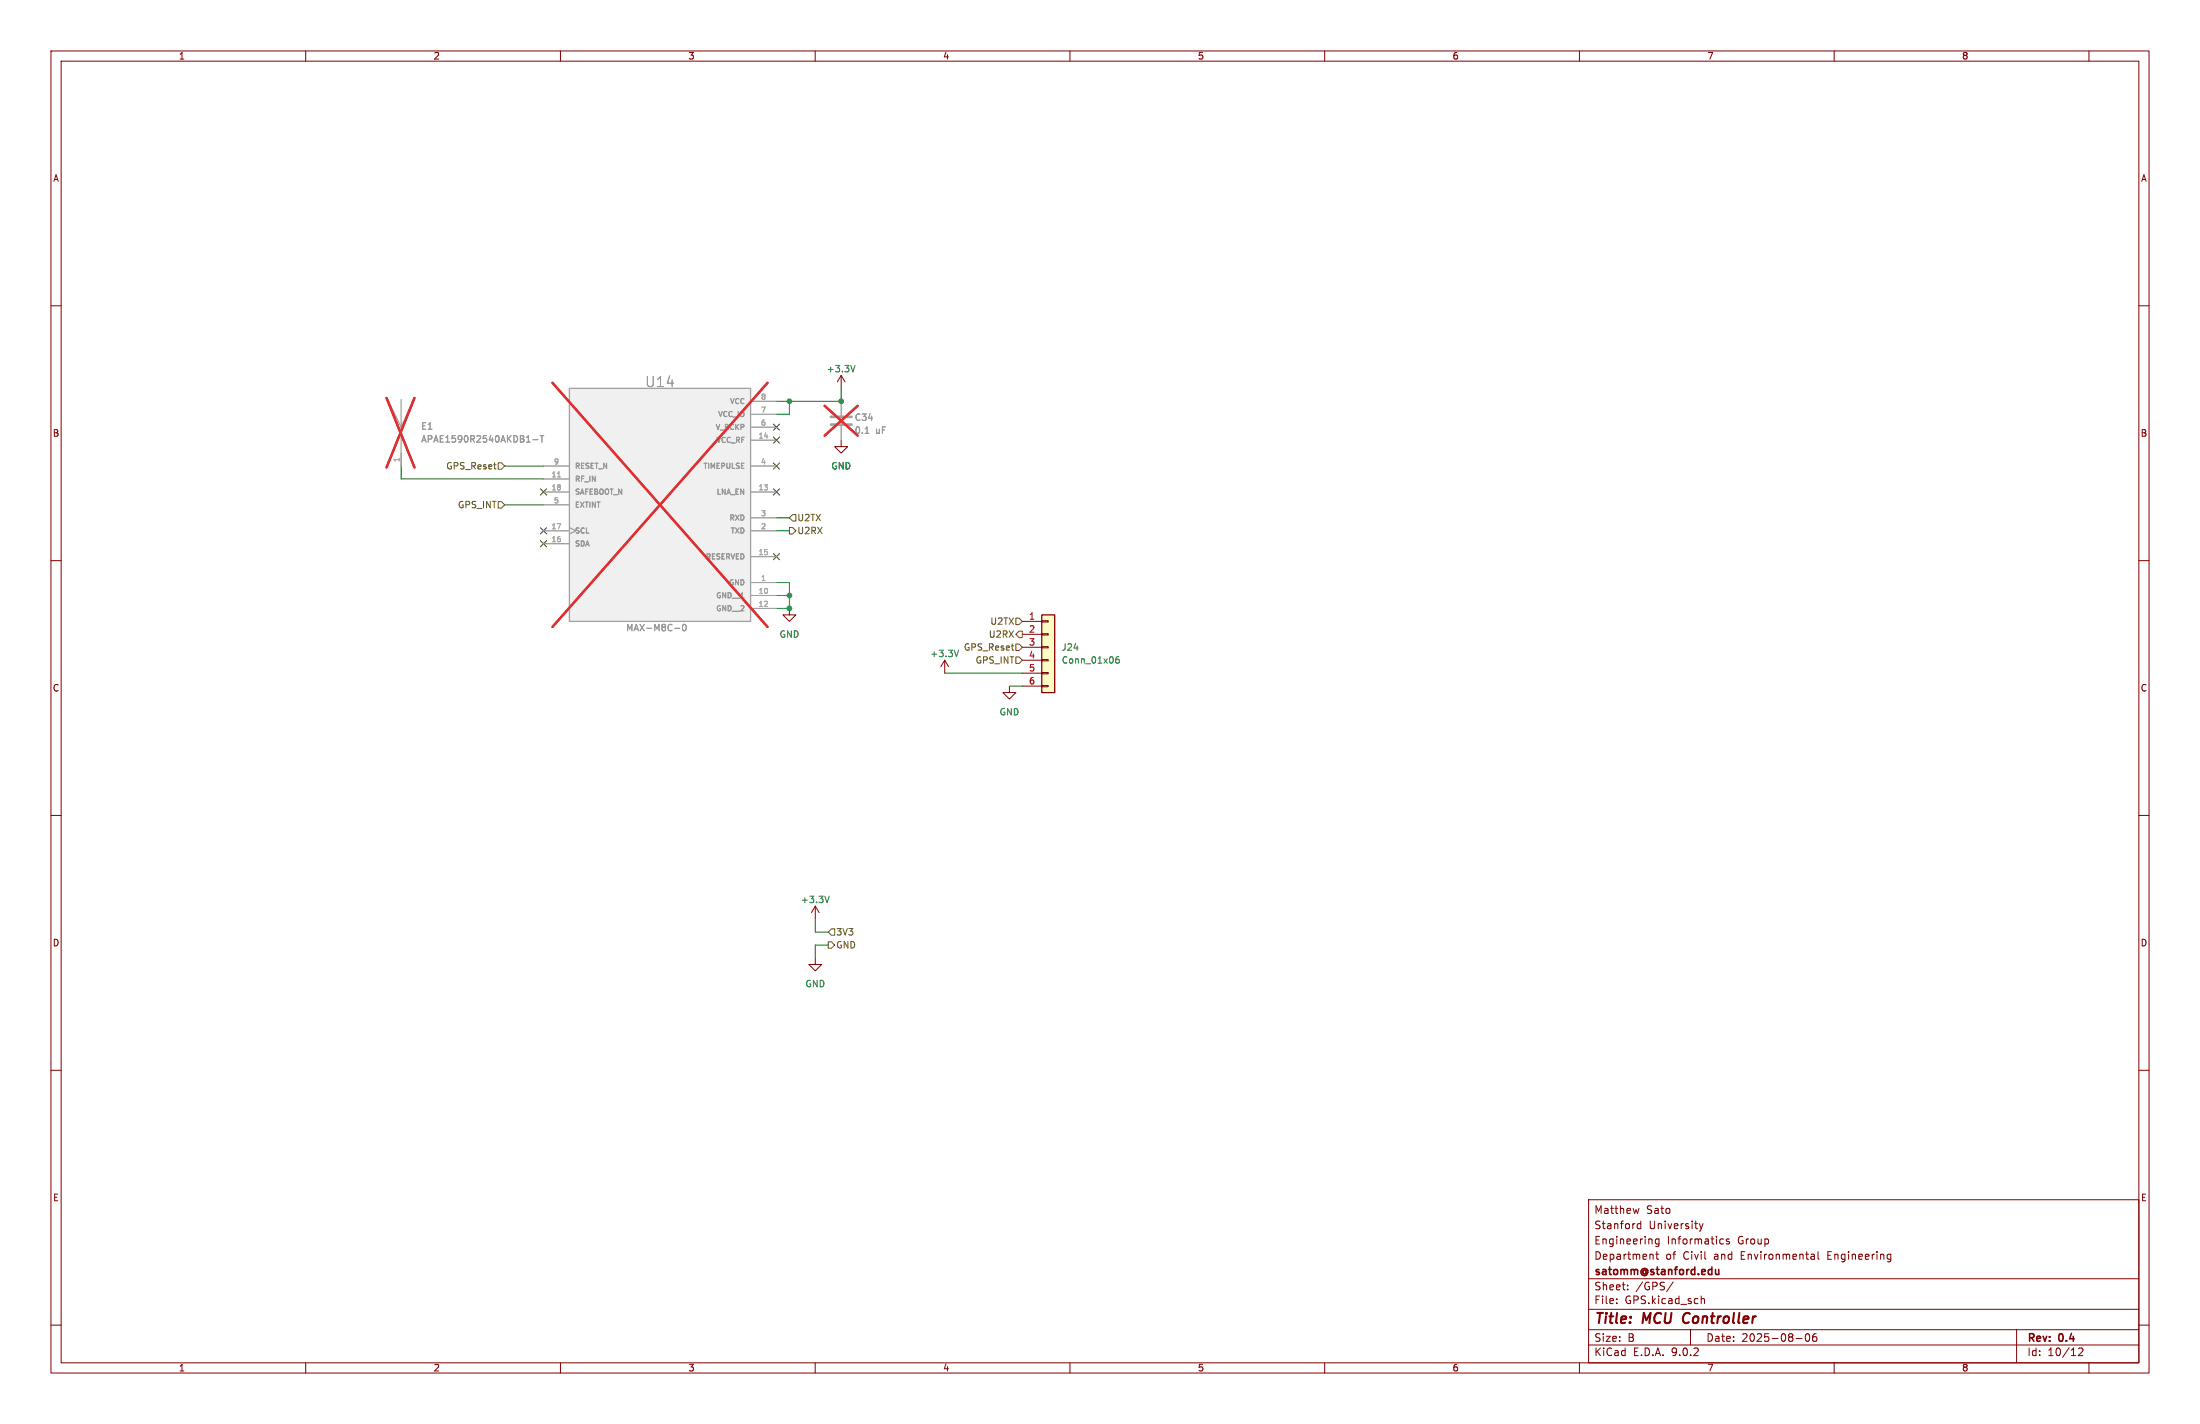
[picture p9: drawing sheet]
<svg xmlns="http://www.w3.org/2000/svg" width="432mm" height="279mm" viewBox="0 0 432 279" stroke-linecap="round" stroke-linejoin="round" font-family="sans-serif">
<g fill="none" stroke="#840000" stroke-width=".2">
<path d="M10 10h411.8v259.4h-411.8zM12 12h407.8v255.4h-407.8zM60 10v2M110 10v2M160 10v2M210 10v2M260 10v2M310 10v2M360 10v2M410 10v2M10 60h2M419.8 60h2"/>
<path d="M10 110h2M419.8 110h2M10 160h2M419.8 160h2M10 210h2M419.8 210h2M311.8 235.4h108v32h-108zM321.7 237.1l-.3 1-.3-.7M322 239.6v1.5M10 260h2M311.8 256.9h108M311.8 250.9h108"/>
<path d="M317.3 255.6v.2M317.3 254.9v.1M319.5 252.9v.2M319.5 252.2v.1M322 240.2l-.4-.1-.3 .3 .2 .6h.5M324.4 246.2l.1 .9M325 246.1h.5M325.2 245.6v1.3l.3 .2M325.6 243.1v1.2l-.3 .3-.3-.1M325.6 243.2l-.4-.1-.3 .3 .1 .6h.6M328.4 251.5l-1.3 1.9M333.5 240.1l.4 1"/>
<path d="M333.9 241.1l-.4 .5M333.9 254.3v1.5M333.9 254.9l.2-.1 .4 .1v.9M334.3 240.1l-.4 1M337.8 243.1l.5 .1M338.3 244l-.5 .1M339.4 243.2l-.4-.1-.2 .2 .1 .2 .5 .2v.3h-.6M355.6 246.1h.3l.2 .2v.8M356.1 247l-.5 .1M356.1 246.4l-.5 .1M356.8 245.6v1.3l.2 .2M370.7 246.1l.4 .1"/>
<path d="M371.1 247l-.4 .1M371.1 246.1v1.2l-.3 .3M419.8 260h2M60 267.4v2M110 267.4v2M160 267.4v2M210 267.4v2M260 267.4v2M310 267.4v2M311.8 263.9h108M311.8 260.9h108M331.8 260.9v3"/>
<path d="M352.5 262.6h1.2M354.5 261.8l.2-.1a.8 .8 0 0 1 .5 .7 .8 .8 0 0 1-.5 .8l-.2-.2-.2-.4zM356.5 261.7a.59 .59 0 0 0-.7 .6v.6l.1 .2 .4 .1 .2-.2 .1-.5-.1-.2h-.5l-.2 .2M360 267.4v2M395.8 260.9v6.5M408 264.6l.5-.1 .3 .1v.3l-.9 1.1h.9M410 267.4v2"/>
</g>
<path d="M330.6 257.9l-.1 .2a1.23 1.23 0 0 0 .1 1.4" fill="none" stroke="#840000" stroke-width=".4"/>
<path d="M336.7 249.1l.1 .9 .3 .1 .3-.2M337.4 249.1v1" fill="none" stroke="#840000" stroke-width=".3"/>
<path d="M204.5 120.7h2.5v15.2h-2.5z" fill="#ffffc2"/>
<path d="M204.5 120.7h2.5v15.2h-2.5z" fill="none" stroke="#840000" stroke-width=".25"/>
<g fill="none" stroke="#840000" stroke-width=".2">
<path d="M185.4 129.5l-.7 1.3M185.4 129.5l.8 1.3M185.4 129.5v2.6M198.1 134.6v1.3h1.3l-1.3 1.3-1.3-1.3h1.3M200.7 121.9h3.8M200.7 124.5h3.8M200.7 127h3.8M200.7 129.5h3.8M200.7 132.1h3.8M200.7 134.6h3.8M204.5 121.8h1.2v.2h-1.2zM204.5 124.3h1.2v.3h-1.2z"/>
<path d="M204.5 126.9h1.2v.2h-1.2zM204.5 129.4h1.2v.3h-1.2zM204.5 132h1.2v.2h-1.2zM204.5 134.5h1.2v.2h-1.2z"/>
</g>
<path d="M188.1 127.6l-.4 1.2M219.6 128.8l-.4 .1-.2 .3v.7l.2 .2 .4-.1 .1-.4-.1-.2-.4-.1-.2 .3" fill="none" stroke="#006464" stroke-width=".2"/>
<path d="M111.8 76.2h35.5v45.7h-35.5z" fill="#f0f0f0"/>
<path d="M76.1 78.4l2.6 5.4 2.5-5.4M78.7 78.4v13M111.8 76.2h35.5v45.7h-35.5z" fill="none" stroke="#a1a1a1" stroke-width=".25"/>
<g fill="none" stroke="#a1a1a1" stroke-width=".2">
<path d="M147.3 78.7h5.1M165.1 78.7v2.8M78.7 88.9v2.5M106.7 91.4h5.1M106.7 94h5.1M106.7 96.5h5.1M106.7 99.1h5.1M147.3 91.4h5.1M147.3 96.5h5.1M147.3 81.3h5.1M147.3 83.8h5.1M147.3 86.4h5.1"/>
<path d="M165.1 83.6v2.8M106.7 104.1h5.1M106.7 106.7h5.1M111.8 103.5l1.2 .6-1.2 .7M147.3 104.1h5.1M147.3 101.6h5.1M147.3 109.2h5.1M147.3 114.3h5.1M147.3 116.8h5.1M147.3 119.4h5.1"/>
</g>
<path d="M109.4 93.6h.6" fill="none" stroke="#aaa" stroke-width=".2"/>
<path d="M104.6 86.3h1M106 85.5h.7M106.4 85.5v1.2M169.8 85h.7M132.4 123.3h1M134.1 122.6l.2-.1a.68 .68 0 0 1 .4 .6 .68 .68 0 0 1-.4 .7l-.3-.5z" fill="none" stroke="#989898" stroke-width=".2"/>
<path d="M75.9 78.1l5.5 13.6M81.4 78.1l-5.5 13.6M108.4 75.1l42.2 47.9M150.6 75.1l-42.2 47.9M161.9 79.6l6.4 5.9M168.3 79.6l-6.4 5.9" fill="none" stroke="#e12e31" stroke-width=".46"/>
<path d="M163.1 81.8h4M163.1 83.3h4" fill="none" stroke="#a1a1a1" stroke-width=".51"/>
<path d="M165.1 73.7l-.8 1.2M165.1 73.7l.8 1.2M165.1 73.7v2.5M165.1 86.4v1.2h1.3l-1.3 1.3-1.3-1.3h1.3M154.9 119.4v1.3h1.3l-1.3 1.2-1.2-1.2h1.2M160 177.8l-.7 1.3M160 177.8l.8 1.3M160 177.8v2.5M160 188v1.2h1.3l-1.3 1.3-1.3-1.3h1.3" fill="none" stroke="#840000" stroke-width=".2"/>
<path d="M167.8 71.7l-.4 1.3M162.7 175.8l-.4 1.3" fill="none" stroke="#006464" stroke-width=".2"/>
<path d="M97.8 90.8h.6l.7 .6-.7 .7h-.6zM97.8 98.4h.6l.7 .7-.7 .6h-.6zM154.9 103.5h.7l.6 .6-.6 .7h-.7zM155.6 101h.6v1.2h-.6l-.7-.6zM199.4 121.3h.6l.7 .6-.7 .7h-.6zM199.4 128.9h.6l.7 .6-.7 .7h-.6zM199.4 126.4h.6l.7 .6-.7 .6h-.6zM200 123.8h.7v1.3h-.7l-.6-.6zM162.6 184.8h.6l.6 .6-.6 .7h-.6zM163.2 182.2h.6v1.3h-.6l-.6-.6z" fill="none" stroke="#725600" stroke-width=".2"/>
<g fill="none" stroke="#009600" stroke-width=".2">
<path d="M154.9 78.7v2.6h-2.5M165.1 76.2v2.5h-12.7M78.7 91.4v2.6h28M99.1 99.1h7.6M99.1 91.4h7.6M152.4 104.1h2.5M152.4 114.3h2.5v5.1h-2.5M152.4 116.8h2.5M152.4 101.6h2.5M185.4 132.1h15.3M198.1 134.6h2.6M160 180.3v2.6h2.6"/>
<path d="M162.6 185.4h-2.6v2.6"/>
</g>
<g fill="none" stroke="#000084" stroke-width=".2">
<path d="M106.1 95.9l1.2 1.2M107.3 95.9l-1.2 1.2M151.8 85.8l1.2 1.2M151.8 95.9l1.2 1.2M151.8 83.2l1.2 1.2M151.8 90.8l1.2 1.2M153 85.8l-1.2 1.2M153 95.9l-1.2 1.2M153 83.2l-1.2 1.2M153 90.8l-1.2 1.2M106.1 106.1l1.2 1.2M106.1 103.5l1.2 1.2"/>
<path d="M107.3 106.1l-1.2 1.2M107.3 103.5l-1.2 1.2M151.8 108.6l1.2 1.2M153 108.6l-1.2 1.2"/>
</g>
<g fill="#009600" stroke="#009600" stroke-width=".2">
<circle cx="154.9" cy="116.8" r=".46"/>
<circle cx="154.9" cy="119.4" r=".46"/>
<circle cx="154.9" cy="78.7" r=".46"/>
<circle cx="165.1" cy="78.7" r=".46"/>
</g>
<text font-size="2.8" fill="#989898" x="126.6" y="76.2">U14</text>
<g font-size="2.8" fill="#840000">
<text x="312.8" y="260.3">Title:</text>
<text x="322.5" y="260.3">MCU</text>
<text x="331.2" y="260.3">Controller</text>
</g>
<g font-size="2.1" fill="#840000">
<text x="312.8" y="238.4">Matthew</text>
<text x="323.1" y="238.4">Sato</text>
<text x="312.8" y="244.4">Engineering</text>
<text x="312.8" y="241.4">Stanford</text>
<text x="323.6" y="241.4">University</text>
<text x="327.2" y="244.4">Informatics</text>
<text x="341.1" y="244.4">Group</text>
<text x="312.8" y="250.6">satomm@stanford.edu</text>
<text x="312.8" y="247.4">Department</text>
<text x="326.9" y="247.4">of</text>
<text x="330.4" y="247.4">Civil</text>
<text x="336.6" y="247.4">and</text>
<text x="341.9" y="247.4">Environmental</text>
<text x="359.1" y="247.4">Engineering</text>
<text x="312.8" y="256.1">File:</text>
<text x="312.8" y="253.4">Sheet:</text>
<text x="318.9" y="256.1">GPS.kicad_sch</text>
<text x="321" y="253.4">/GPS/</text>
<text x="312.8" y="263.5">Size:</text>
<text x="319.5" y="263.5">B</text>
<text x="334.8" y="263.5">Date:</text>
<text x="341.8" y="263.5">2025-08-06</text>
<text x="397.8" y="263.7">Rev:</text>
<text x="404.2" y="263.7">0.4</text>
<text x="312.8" y="266.3">KiCad</text>
<text x="320.5" y="266.3">E.D.A.</text>
<text x="328.1" y="266.3">9.0.2</text>
<text x="397.8" y="266.3">Id:</text>
<text x="401.9" y="266.3">10/12</text>
</g>
<g font-size="1.8" fill="#840000">
<text x="35" y="11.9">1</text>
<text x="85" y="11.9">2</text>
<text x="135" y="11.9">3</text>
<text x="185" y="11.9">4</text>
<text x="235" y="11.9">5</text>
<text x="285" y="11.9">6</text>
<text x="335" y="11.9">7</text>
<text x="385" y="11.9">8</text>
<text x="10.3" y="35.9">A</text>
<text x="420.1" y="35.9">A</text>
<text x="10.3" y="85.9">B</text>
<text x="420.1" y="85.9">B</text>
<text x="10.3" y="135.9">C</text>
<text x="420.1" y="135.9">C</text>
<text x="10.3" y="185.9">D</text>
<text x="420.1" y="185.9">D</text>
<text x="10.3" y="235.9">E</text>
<text x="420.1" y="235.9">E</text>
<text x="35" y="269.3">1</text>
<text x="85" y="269.3">2</text>
<text x="135" y="269.3">3</text>
<text x="185" y="269.3">4</text>
<text x="235" y="269.3">5</text>
<text x="285" y="269.3">6</text>
<text x="335" y="269.3">7</text>
<text x="385" y="269.3">8</text>
</g>
<g font-size="1.8" fill="#006464">
<text x="162.2" y="73.3">+3.3V</text>
<text x="163.1" y="92.3">GND</text>
<text x="152.9" y="125.3">GND</text>
<text x="182.5" y="129.1">+3.3V</text>
<text x="208.3" y="130.4">Conn_01x06</text>
<text x="208.3" y="127.9">J24</text>
<text x="196.1" y="140.6">GND</text>
<text x="157.1" y="177.4">+3.3V</text>
<text x="158" y="193.9">GND</text>
</g>
<g font-size="1.8" fill="#989898">
<text x="167.6" y="82.8">C34</text>
<text x="82.6" y="84.5">E1</text>
<text x="82.6" y="87">APAE1590R2540AKDB1-T</text>
<text x="167.6" y="85.3">0.1</text>
<text x="171.8" y="85.3">uF</text>
<text x="122.8" y="124.1">MAX-M8C-0</text>
</g>
<g font-size="1.8" fill="#725600">
<text x="87.5" y="92.3">GPS_Reset</text>
<text x="89.8" y="99.9">GPS_INT</text>
<text x="156.4" y="105">U2RX</text>
<text x="156.4" y="102.5">U2TX</text>
<text x="194" y="125.3">U2RX</text>
<text x="194.3" y="122.8">U2TX</text>
<text x="189.1" y="127.9">GPS_Reset</text>
<text x="191.4" y="130.4">GPS_INT</text>
<text x="164" y="183.7">3V3</text>
<text x="164" y="186.3">GND</text>
</g>
<g font-size="1.8" fill="#a90000">
<text x="201.9" y="121.7">1</text>
<text x="201.9" y="124.2">2</text>
<text x="201.9" y="126.7">3</text>
<text x="201.9" y="129.3">4</text>
<text x="201.9" y="131.8">5</text>
<text x="201.9" y="134.4">6</text>
</g>
<g font-size="1.4" fill="#989898">
<text x="140.8" y="82">VCC_IO</text>
<text x="143.1" y="79.5">VCC</text>
<text x="140.3" y="84.6">V_BCKP</text>
<text x="140.5" y="87.1">VCC_RF</text>
<text x="112.8" y="92.2">RESET_N</text>
<text x="112.8" y="94.7">RF_IN</text>
<text x="137.9" y="92.2">TIMEPULSE</text>
<text x="112.8" y="97.3">SAFEBOOT_N</text>
<text x="112.8" y="99.8">EXTINT</text>
<text x="140.5" y="97.3">LNA_EN</text>
<text x="112.8" y="104.9">SCL</text>
<text x="112.8" y="107.4">SDA</text>
<text x="143.1" y="102.3">RXD</text>
<text x="143.3" y="104.9">TXD</text>
<text x="138.4" y="110">RESERVED</text>
<text x="140.4" y="117.6">GND__1</text>
<text x="143" y="115">GND</text>
<text x="140.4" y="120.1">GND__2</text>
</g>
<g font-size="1.4" fill="#aaa">
<text x="149.2" y="78.5">8</text>
<text x="149.2" y="81">7</text>
<text x="149.2" y="83.6">6</text>
<text x="148.8" y="86.1">14</text>
<text x="78.5" y="90.8" transform="rotate(-90 78.5 90.8)">1</text>
<text x="108.1" y="93.7">11</text>
<text x="108.6" y="91.2">9</text>
<text x="149.2" y="91.2">4</text>
<text x="108.1" y="96.3">18</text>
<text x="108.6" y="98.8">5</text>
<text x="148.8" y="96.3">13</text>
<text x="149.2" y="101.3">3</text>
<text x="108.1" y="103.9">17</text>
<text x="108.1" y="106.4">16</text>
<text x="149.2" y="103.9">2</text>
<text x="148.8" y="109">15</text>
<text x="148.8" y="116.6">10</text>
<text x="148.8" y="119.1">12</text>
<text x="149.2" y="114">1</text>
</g>
</svg>
